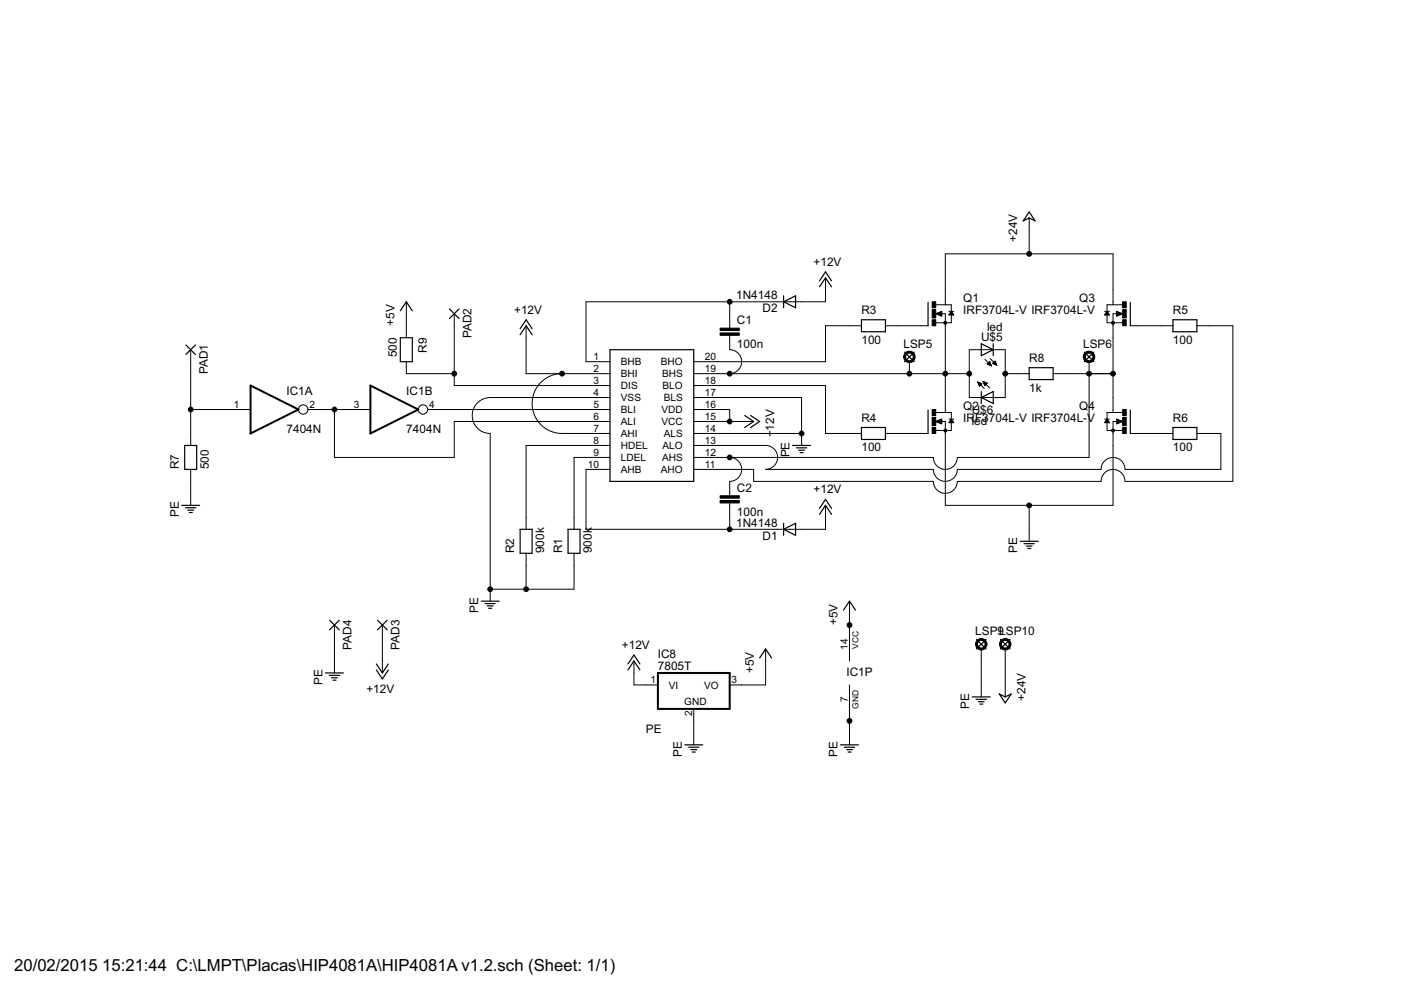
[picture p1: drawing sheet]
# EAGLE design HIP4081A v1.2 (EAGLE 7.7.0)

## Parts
C1  100n  C5/2.5  [C5B2.5]
C2  100n  C5/2.5  [C5B2.5]
D1  1N4148  [DO35-10]
D2  1N4148  [DO35-10]
IC1  7404N  [DIL14]
IC2  HIP4081A  [DIL20]
IC8  7805T  [TO220H]
LSP5  SE14  [SE14]
LSP6  SE14  [SE14]
LSP9  SE14  [SE14]
LSP10  SE14  [SE14]
PAD1  1,6/0,8  [1,6/0,8]
PAD2  1,6/0,8  [1,6/0,8]
PAD3  1,6/0,8  [1,6/0,8]
PAD4  1,6/0,8  [1,6/0,8]
Q1  IRF3704L-V  [TO262-V]
Q2  IRF3704L-V  [TO262-V]
Q3  IRF3704L-V  [TO262-V]
Q4  IRF3704L-V  [TO262-V]
R1  900k  RESEU-10  [R-10]
R2  900k  RESEU-10  [R-10]
R3  100  RESEU-10  [R-10]
R4  100  RESEU-10  [R-10]
R5  100  RESEU-10  [R-10]
R6  100  RESEU-10  [R-10]
R7  500  RESEU-10  [R-10]
R8  1k  RESEU-10  [R-10]
R9  500  RESEU-10  [R-10]
U$5  led  LED3MM  [LED3MM]
U$6  led  LED3MM  [LED3MM]

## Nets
+5V: IC1.14(P:VCC) IC8.3(VO) R9.1
+12V: D1.A D2.A IC2.2(BHI) IC2.7(AHI) IC2.15(VCC) IC2.16(VDD) IC8.1(VI) PAD3.1(P)
+24V: LSP10.MP Q1.2(D) Q3.2(D)
N$1: C1.2 IC2.19(BHS) LSP5.MP Q1.3(S) Q2.2(D) U$5.A U$6.K(C)
N$2: C2.1 IC2.12(AHS) LSP6.MP Q3.3(S) Q4.2(D) R8.2
N$3: IC2.20(BHO) R3.1
N$4: IC2.18(BLO) R4.1
N$5: IC1.4(B:O) IC2.5(BLI)
N$6: R8.1 U$5.K(C) U$6.A
N$7: IC2.9(LDEL) R1.2
N$9: IC2.8(HDEL) R2.2
N$10: C1.1 D2.C IC2.1(BHB)
N$11: IC2.11(AHO) R5.2
N$12: IC2.13(ALO) R6.2
N$13: C2.2 D1.C IC2.10(AHB)
N$15: IC2.3(DIS) PAD2.1(P) R9.2
N$16: Q2.1(G) R4.2
N$17: Q4.1(G) R6.1
N$18: Q3.1(G) R5.1
N$19: Q1.1(G) R3.2
N$20: IC1.1(A:I) PAD1.1(P) R7.2
N$21: IC1.2(A:O) IC1.3(B:I) IC2.6(ALI)
PE: IC1.7(P:GND) IC2.4(VSS) IC2.14(ALS) IC2.17(BLS) IC8.2(GND) LSP9.MP PAD4.1(P) Q2.3(S) Q4.3(S) R1.1 R2.1 R7.1
Unconnected: IC1.5(C:I) IC1.6(C:O) IC1.8(D:O) IC1.9(D:I) IC1.10(E:O) IC1.11(E:I) IC1.12(F:O) IC1.13(F:I)
